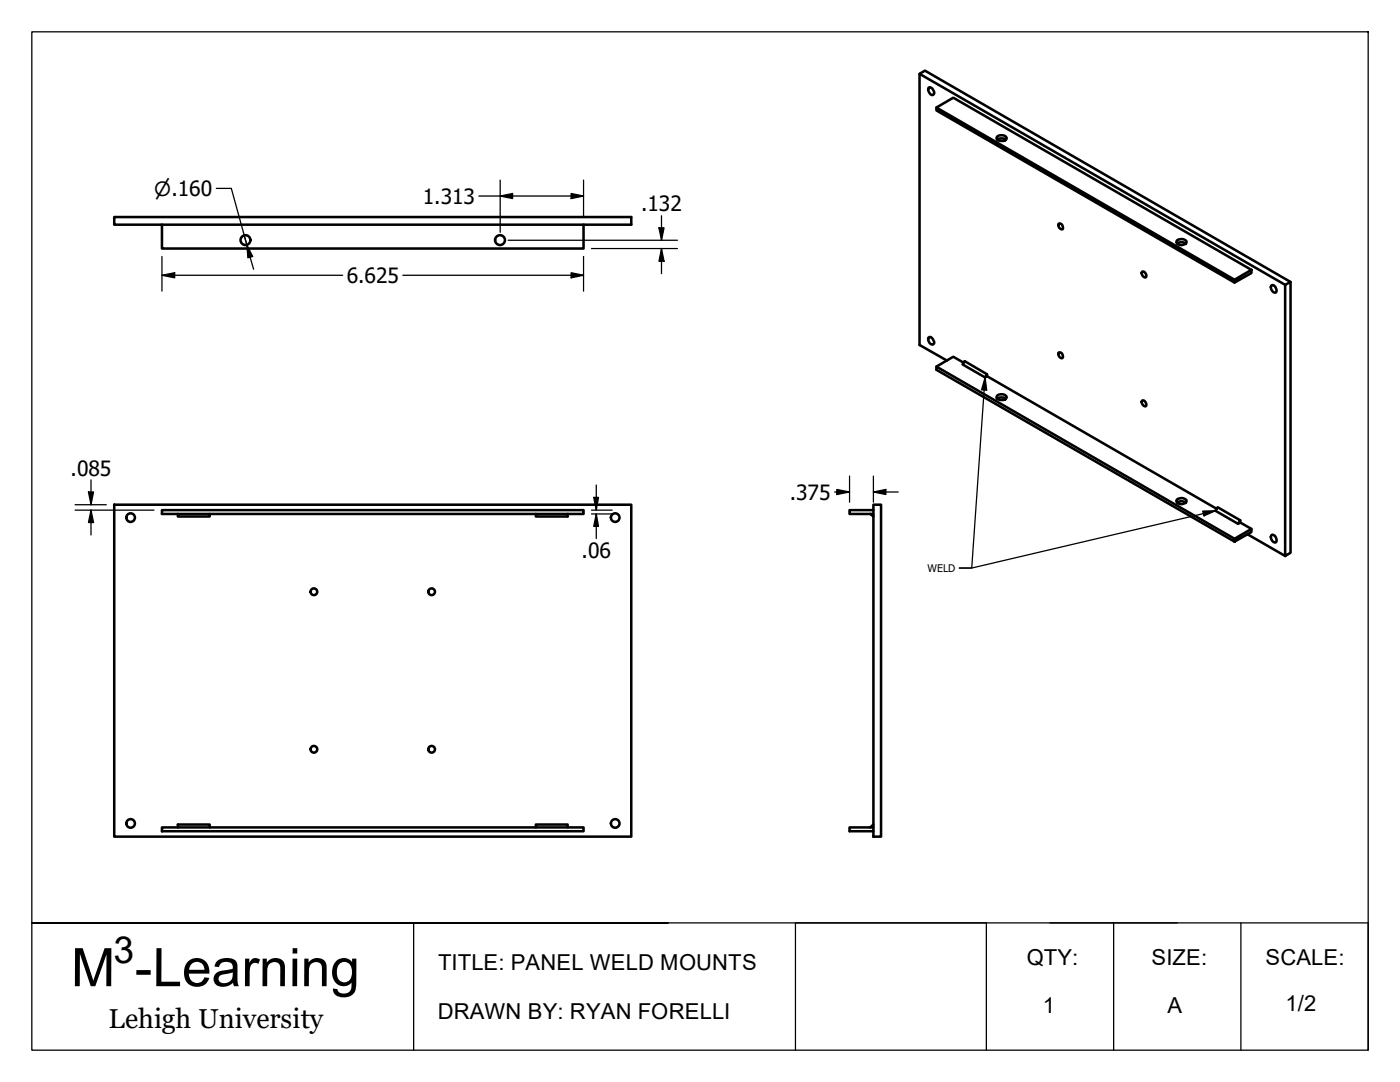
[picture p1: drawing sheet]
<svg xmlns="http://www.w3.org/2000/svg" width="279mm" height="216mm" viewBox="0 0 279 216" stroke-linecap="round" stroke-linejoin="round" font-family="sans-serif">
<!-- layer: Visible (ANSI) -->
<g fill="none" stroke="#000" stroke-width=".51">
<path d="M183.5 14.7l73 42.1M185.3 17.5a.89 .89 0 0 1 1 .4 .89 .89 0 0 1-.1 1 1.06 1.06 0 0 1-.9-1.4zM186.9 21.5l3.3-2 59.5 34.3M199 27.9a1.49 1.49 0 0 1 1.7 0M199 27.2a1.27 1.27 0 0 1 1.9 .4 1.2 1.2 0 0 1-2 .1zM22.8 43.3h103.2v1.5h-103.2zM32.3 44.8v4.8h84.2v-4.8M211.3 44.6a.69 .69 0 0 1 .8 .3 .69 .69 0 0 1-.1 .9 .86 .86 0 0 1-.7-1.2zM227.9 54.2h.2a.88 .88 0 0 1 .6 1.1 .78 .78 0 0 1-.8-1.1zM234.8 48.1a1.38 1.38 0 0 1 2 0v.3a1.21 1.21 0 0 1-2-.1zM234.9 48.6a1.26 1.26 0 0 1 1.8 0M246.4 55.8l3.3-2v.7l-3.3 1.9z"/>
<path d="M246.4 55.8l-59.5-34.3v.5l59.5 34.4M253.7 57l.2-.1a1.03 1.03 0 0 1 .7 1.5 .98 .98 0 0 1-.9-1.4zM256.5 56.8l1.1-.5v54l-1.1 .6zM257.6 56.3l-73-42.2-1.1 .6v54.1l5.5 3.1M185.3 67.4l.2-.2a1.11 1.11 0 0 1 .9 1.3l-.2 .2a.98 .98 0 0 1-.9-1.3zM192.3 72.4l-2.1-1.2-3.3 2M197 75.1l-.4 .2-4.5-2.6 .4-.6 4.5 2.6-.4 .6M197 75.1l45.8 26.4M197 74.7v.4M199 78.9a1.27 1.27 0 0 1 1.9 .3 1.24 1.24 0 0 1-2 .2zM199 79.6a1.49 1.49 0 0 1 1.7 0M211.3 70.4a.69 .69 0 0 1 .8 .3 .69 .69 0 0 1-.1 .8 .86 .86 0 0 1-.7-1.1z"/>
<path d="M227.9 79.9h.2a.88 .88 0 0 1 .6 1.1 .78 .78 0 0 1-.8-1.1zM234.8 99.8a1.38 1.38 0 0 1 2 0v.3a1.21 1.21 0 0 1-2-.1zM22.8 100.7h103.2v66.2h-103.2zM32.3 101.8h84.2v.8h-84.2zM35.5 102.6v.5h6.3v-.5M106.9 102.6v.5h6.4v-.5M173.7 102.6l.6 .5M174.3 101.8h-4.8v.8h4.8M174.3 100.7h1.5v66.2h-1.5zM234.9 100.3a1.26 1.26 0 0 1 1.8 0M246.4 107.5l-59.5-34.3v.6l59.5 34.3v-.6l3.3-2v.7l-3.3 1.9M247.1 104.5l.4-.7-4.5-2.6-.4 .7 4.5 2.6 .4-.2 2.2 1.2"/>
<path d="M247.5 103.8v.5M249 106.6l7.5 4.3M253.7 106.9l.2-.2a1.06 1.06 0 0 1 .7 1.5 .98 .98 0 0 1-.9-1.3zM32.3 165.1h84.2v.8h-84.2zM35.5 165.1v-.6h6.3v.6M106.9 165.1v-.6h6.4v.6M174.3 165.1h-4.8v.8h4.8M174.3 164.5l-.6 .6"/>
<circle cx="49" cy="47.9" r=".98"/>
<circle cx="99.8" cy="47.9" r=".98"/>
<circle cx="26.1" cy="103.3" r=".86"/>
<circle cx="62.6" cy="118.1" r=".67"/>
<circle cx="86.1" cy="118.1" r=".67"/>
<circle cx="122.8" cy="103.3" r=".86"/>
<circle cx="62.6" cy="149.5" r=".67"/>
<circle cx="86.1" cy="149.5" r=".67"/>
<circle cx="26.1" cy="164.3" r=".86"/>
<circle cx="122.8" cy="164.3" r=".86"/>
</g>
<!-- layer: 0 -->
<path d="M6.3 6.3h266.7v203.2h-266.7zM82.5 184.1v25.4M133.3 184.1h-127h266.7v25.4M209.5 184.1h25.4M222.2 184.1v25.4M247.6 184.1v25.4M158.7 209.5v-25.4h38.1v25.4" fill="none" stroke="#000" stroke-width=".25"/>
<!-- layer: Dimension (ANSI) -->
<g fill="none" stroke="#000" stroke-width=".25">
<path d="M43.2 37.6h3l3.1 11.3M95.6 39.1h20.9M99.8 39.1l2.5-.5v1zM99.8 35.9v10.5M114 38.6l2.5 .5-2.5 .5zM116.5 35.9v7.3M32.3 54.9l2.6-.5v1zM32.3 54.9h36.1M32.3 51.2v6.9M48.7 46.9l.6 2M49.3 48.9l1.1 2.3-.9 .2zM49.3 48.9l1.3 4.8"/>
<path d="M80.4 54.9h36.1M101.4 47.9h33.8M114 54.4l2.5 .5-2.5 .5zM116.5 51.2v6.9M118 49.6h17.2M131.5 45.5h1l-.5 2.4zM132 49.6l.5 2.5h-1zM132 43.1v4.8M132 49.6v5M17.7 98.2h1l-.5 2.5zM18.2 95.8v4.9M118.5 99.3h.9l-.4 2.5z"/>
<path d="M119 96.8v5M166.6 98.2h2.9M167 97.7l2.5 .5-2.5 .5zM169.5 95v5.2M174.3 98.2l2.5-.5v1zM174.3 98.2h5M174.3 95v5.2M15 101.8h15.7M15 100.7h6.2M18.2 101.8l.5 2.5h-1zM18.2 101.8v4.9M118 101.8h4.2"/>
<path d="M118 102.6h4.2M119 102.6l.4 2.4h-.9zM119 102.6v4.8"/>
</g>
<g fill="#000">
<path d="M99.8 39.1l2.5-.5v1z" fill-rule="evenodd"/>
<path d="M114 38.6l2.5 .5-2.5 .5z" fill-rule="evenodd"/>
<path d="M32.3 54.9l2.6-.5v1z" fill-rule="evenodd"/>
<path d="M49.3 48.9l1.1 2.3-.9 .2z" fill-rule="evenodd"/>
<path d="M114 54.4l2.5 .5-2.5 .5z" fill-rule="evenodd"/>
<path d="M131.5 45.5h1l-.5 2.4z" fill-rule="evenodd"/>
<path d="M132 49.6l.5 2.5h-1z" fill-rule="evenodd"/>
<path d="M17.7 98.2h1l-.5 2.5z" fill-rule="evenodd"/>
<path d="M118.5 99.3h.9l-.4 2.5z" fill-rule="evenodd"/>
<path d="M167 97.7l2.5 .5-2.5 .5z" fill-rule="evenodd"/>
<path d="M174.3 98.2l2.5-.5v1z" fill-rule="evenodd"/>
<path d="M18.2 101.8l.5 2.5h-1z" fill-rule="evenodd"/>
<path d="M119 102.6l.4 2.4h-.9z" fill-rule="evenodd"/>
</g>
<!-- layer: Symbol (ANSI) -->
<path d="M196.6 75.3l.3 2.6-1-.1zM196.6 75.3l-2.7 38h-2.4h2.4l48.7-11.4M240 102l2.6-.1-2.3 1z" fill="none" stroke="#000" stroke-width=".25"/>
<g fill="#000">
<path d="M196.6 75.3l.3 2.6-1-.1z" fill-rule="evenodd"/>
<path d="M240 102l2.6-.1-2.3 1z" fill-rule="evenodd"/>
</g>
<text font-size="10.6" x="14.2" y="196.8">M -Learning</text>
<text font-size="7.4" x="22.7" y="192.1">3</text>
<text font-size="5.5" x="21.7" y="205">Lehigh University</text>
<g font-size="4.4">
<text x="87.4" y="193.5">TITLE: PANEL WELD MOUNTS</text>
<text x="204.9" y="192.6">QTY:</text>
<text x="229.8" y="192.6">SIZE:</text>
<text x="252.5" y="192.6">SCALE:</text>
<text x="87.4" y="203.3">DRAWN BY: RYAN FORELLI</text>
<text x="208.2" y="202.2">1</text>
<text x="233" y="202.2">A</text>
<text x="256.5" y="201.7">1/2</text>
</g>
<g font-size="4.2">
<text x="84.4" y="40.6">1.313</text>
<text x="128" y="42.2">.132</text>
<text x="69.2" y="56.5">6.625</text>
<text x="14.1" y="94.9">.085</text>
<text x="157.6" y="99.7">.375</text>
<text x="116.1" y="111.3">.06</text>
</g>
<text font-size="3.9" x="30.8" y="39.1">⌀.160</text>
<text font-size="2.1" x="185.1" y="114.1">WELD</text>
</svg>
